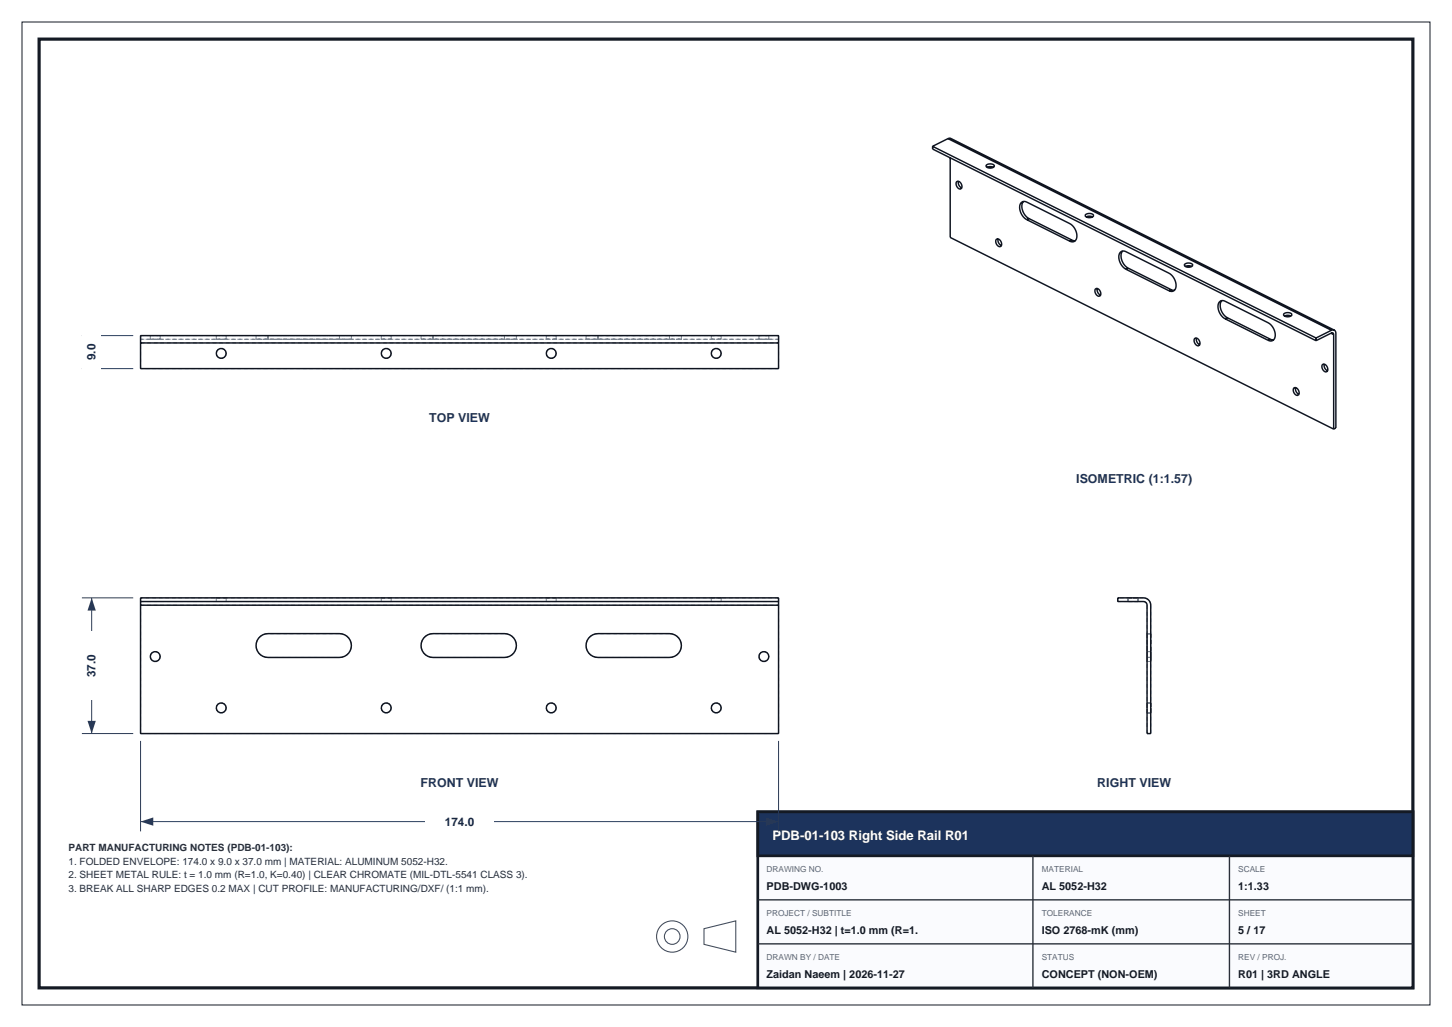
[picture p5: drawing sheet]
<svg xmlns="http://www.w3.org/2000/svg" width="297mm" height="210mm" viewBox="0 0 297 210" stroke-linecap="round" stroke-linejoin="round" font-family="sans-serif">
<path d="M8 8h281v194h-281z" fill="none" stroke="#141a24" stroke-width=".65" stroke-linecap="butt"/>
<path d="M4.5 4.5h288v201h-288z" fill="none" stroke="#141a24" stroke-width=".2"/>
<path d="M155 166h134v36h-134z" fill-rule="evenodd" fill="#fafbfe" stroke="#141a24" stroke-width=".55"/>
<path d="M155 166h134v9h-134z" fill-rule="evenodd" fill="#1c335c" stroke="#141a24" stroke-width=".55"/>
<path d="M211.3 175v27M251.5 175v27M155 193h134M155 184h134" fill="none" stroke="#262e38" stroke-width=".28"/>
<g fill="none" stroke="#404d5c" stroke-width=".22">
<path d="M144 189.9l6.5-1.6v6.4l-6.5-1.6z"/>
<circle cx="137.5" cy="191.5" r="3.2"/>
<circle cx="137.5" cy="191.5" r="1.6"/>
</g>
<g fill="none" stroke="#7a8594" stroke-width=".2" stroke-dasharray=".8 .6" stroke-linecap="butt">
<path d="M28.8 75.4v-5.3M28.8 69.4v-.8M28.8 70.1v-.7M28.8 68.6v.8M28.8 68.6h130.4M28.8 69.4h130.4M28.8 70.1h130.4M30.7 69.4v-.8M30.7 68.6h2.1M30.7 69.4h2.1M32.8 68.6h-2.1M32.8 69.4h-2.1"/>
<path d="M32.8 69.4v-.8M44.2 72.3a1.01 1.01 0 0 0 1.4 .9 1.01 1.01 0 0 0 .4-1.6 1.01 1.01 0 0 0-1.7 .2l-.1 .5M44.2 69.4v-.8M44.2 68.6h2.1M44.2 69.4h2.1M46.3 68.6h-2.1M46.3 69.4h-2.1M46.3 69.4v-.8M52.4 69.4h2.4M52.4 68.6h2.4M52.4 69.4v-.8M54.8 69.4h14.6"/>
<path d="M54.8 69.4h-2.4M54.8 68.6h-2.4M54.8 68.6h14.6M54.8 69.4v-.8M54.8 68.6v.8M69.4 68.6h-14.6M69.4 69.4h-14.6M69.4 69.4h2.5M69.4 68.6h2.5M69.4 69.4v-.8M71.9 69.4h-2.5M71.9 68.6h-2.5"/>
<path d="M71.9 69.4v-.8M78 72.3a1.01 1.01 0 0 0 1.4 .9 1.01 1.01 0 0 0 .3-1.6 1.01 1.01 0 0 0-1.6 .2l-.1 .5M78 69.4v-.8M78 68.6h2M78 69.4h2M80 68.6h-2M80 69.4h-2M80 69.4v-.8M86.1 69.4h2.5M86.1 68.6h2.5M86.1 69.4v-.8M88.6 69.4h14.6"/>
<path d="M88.6 69.4h-2.5M88.6 68.6h-2.5M88.6 68.6h14.6M88.6 69.4v-.8M88.6 68.6v.8M103.2 68.6h-14.6M103.2 69.4h-14.6M103.2 69.4h2.4M103.2 68.6h2.4M103.2 69.4v-.8M105.6 69.4h-2.4M105.6 68.6h-2.4"/>
<path d="M105.6 69.4v-.8M111.7 72.3a1.01 1.01 0 0 0 1.4 .9 1.01 1.01 0 0 0 .4-1.6 1.01 1.01 0 0 0-1.7 .2l-.1 .5M111.7 69.4v-.8M111.7 68.6h2.1M111.7 69.4h2.1M113.8 68.6h-2.1M113.8 69.4h-2.1M113.8 69.4v-.8M119.9 69.4h2.4M119.9 68.6h2.4M119.9 69.4v-.8M122.3 69.4h14.6"/>
<path d="M122.3 69.4h-2.4M122.3 68.6h-2.4M122.3 68.6h14.6M122.3 69.4v-.8M122.3 68.6v.8M136.9 68.6h-14.6M136.9 69.4h-14.6M136.9 69.4h2.5M136.9 68.6h2.5M136.9 69.4v-.8M139.4 69.4h-2.5M139.4 68.6h-2.5"/>
<path d="M139.4 69.4v-.8M145.5 72.3a1.01 1.01 0 0 0 1.4 .9 1.01 1.01 0 0 0 .3-1.6 1.01 1.01 0 0 0-1.6 .2l-.1 .5M145.5 69.4v-.8M145.5 68.6h2M145.5 69.4h2M147.5 68.6h-2M147.5 69.4h-2M147.5 69.4v-.8M155.2 69.4v-.8M155.2 68.6h2.1M155.2 69.4h2.1M157.3 68.6h-2.1"/>
<path d="M157.3 69.4h-2.1M157.3 69.4v-.8M159.2 75.4v-5.3M159.2 75.4h-130.4M159.2 70.1v-.7M159.2 68.6v.8M159.2 69.4h-130.4M28.8 123.7v-1.5M28.8 122.2v.8M28.8 123h130.4M28.8 123.7v26.3M28.8 123.7h130.4"/>
<path d="M30.7 134.2a1.01 1.01 0 0 0 1.4 1 1.01 1.01 0 0 0 .4-1.6 1.01 1.01 0 0 0-1.7 .2l-.1 .4M44.2 123v-.8M44.2 122.2h2.1M44.2 123h2.1M46.3 122.2h-2.1M46.3 123h-2.1M46.3 123v-.8M54.8 129.6a2.44 2.44 0 0 0-2.4 2.4 2.44 2.44 0 0 0 2.4 2.4M54.8 134.4h14.6M69.4 129.6h-14.6M69.4 134.4a2.44 2.44 0 0 0 2.5-2.4 2.44 2.44 0 0 0-2.5-2.4M78 123v-.8"/>
<path d="M78 122.2h2M78 123h2M80 122.2h-2M80 123h-2M80 123v-.8M88.6 129.6a2.44 2.44 0 0 0-2.5 2.4 2.44 2.44 0 0 0 2.5 2.4M88.6 134.4h14.6M103.2 129.6h-14.6M103.2 134.4a2.44 2.44 0 0 0 2.4-2.4 2.44 2.44 0 0 0-2.4-2.4M111.7 123v-.8M111.7 122.2h2.1M111.7 123h2.1"/>
<path d="M113.8 122.2h-2.1M113.8 123h-2.1M113.8 123v-.8M122.3 129.6a2.44 2.44 0 0 0-2.4 2.4 2.44 2.44 0 0 0 2.4 2.4M122.3 134.4h14.6M136.9 129.6h-14.6M136.9 134.4a2.44 2.44 0 0 0 2.5-2.4 2.44 2.44 0 0 0-2.5-2.4M145.5 123v-.8M145.5 122.2h2M145.5 123h2M147.5 122.2h-2M147.5 123h-2"/>
<path d="M147.5 123v-.8M155.2 134.2a1.01 1.01 0 0 0 1.4 1 1.01 1.01 0 0 0 .4-1.6 1.01 1.01 0 0 0-1.7 .2l-.1 .4M159.2 122.2h-130.4M159.2 122.2v1.5M159.2 123v-.8M228.6 123h5.3M228.6 123v-.8M230.7 122.2h1M230.7 123h2.1M230.7 123v-.8M231.7 122.2h1.1M231.7 123h-1"/>
<path d="M232.8 122.2h-2.1M232.8 123h-1.1M232.8 123v-.8M233.9 122.2h-5.3M233.9 123l.5 .2 .2 .5M234.6 129.6h.8M234.6 134.4v-4.8M234.6 134.4h.8M234.6 129.6v4.8M234.6 134.2v-1M234.6 133.2v2.1M234.6 135.3v-1.1"/>
<path d="M234.6 123.7v26.3M234.6 135.3h.8M234.6 133.2h.8M235.4 134.4h-.8M235.4 129.6v4.8M235.4 134.4v-4.8M235.4 134.2v1.1M235.4 135.3v-2.1M235.4 133.2v1M235.4 123.7l-.1-.4-.4-.6-.5-.4-.5-.1M235.4 123.7v26.3M28.8 150h130.4"/>
<path d="M44.2 144.8a1.01 1.01 0 0 0 1.4 .9 1.01 1.01 0 0 0 .4-1.6 1.01 1.01 0 0 0-1.7 .2l-.1 .5M78 144.8a1.01 1.01 0 0 0 1.4 .9 1.01 1.01 0 0 0 .3-1.6 1.01 1.01 0 0 0-1.6 .2l-.1 .5M111.7 144.8a1.01 1.01 0 0 0 1.4 .9 1.01 1.01 0 0 0 .4-1.6 1.01 1.01 0 0 0-1.7 .2l-.1 .5M145.5 144.8a1.01 1.01 0 0 0 1.4 .9 1.01 1.01 0 0 0 .3-1.6 1.01 1.01 0 0 0-1.6 .2l-.1 .5M159.2 150v-26.3M234.6 144.8v-1.1M234.6 143.7v2.1M234.6 145.8v-1M234.6 145.8h.8M234.6 143.7h.8M235.4 144.8v1M235.4 145.8v-2.1"/>
<path d="M235.4 143.7v1.1M235.4 150h-.8"/>
</g>
<g fill="none" stroke="#0f141f" stroke-width=".3">
<path d="M190.8 29.9v.6l78.4 39.2M190.8 29.9l78.4 39.2M193.9 28.3h.6l78.4 39.2M193.9 28.3l-3.1 1.6M193.9 28.3l78.4 39.2M194.4 32.3v16.3l78.4 39.1M195.7 37.2a.87 .87 0 0 1 .9 .4 .87 .87 0 0 1-.2 1.1 1.03 1.03 0 0 1-.7-1.5zM196.1 37.1l-.1 .2a1.22 1.22 0 0 0 .7 1.1M201.8 33.8a1.19 1.19 0 0 1 1.6 .1 .99 .99 0 0 1-1.7 0zM201.9 34.2l.7-.1 .6 .1M203.8 48.9a.87 .87 0 0 1 1 .5 .87 .87 0 0 1-.3 1 1.03 1.03 0 0 1-.7-1.5zM204.2 48.9l-.1 .1a1.22 1.22 0 0 0 .7 1.2"/>
<path d="M209.3 41.2a2.66 2.66 0 0 0 1.2 3.5M210 44.9a2.72 2.72 0 0 1-1.1-3.4l.5-.3 .6 .1 8.8 4.4a2.72 2.72 0 0 1 1.2 3.5l-.5 .2-.7-.1M210 44.9l8.8 4.4M210.5 44.7l8.8 4.4M210.5 44.7l-.5 .2M219.3 49.1l.6 .1M219.3 49.1l-.5 .2M222 43.9a1.19 1.19 0 0 1 1.7 .2 .99 .99 0 0 1-1.7-.1zM222.2 44.4l.7-.2 .6 .2M224.1 59.1a.87 .87 0 0 1 .9 .4 .87 .87 0 0 1-.2 1.1 1.03 1.03 0 0 1-.7-1.5zM224.4 59v.2a1.22 1.22 0 0 0 .7 1.1M229.6 51.3a2.66 2.66 0 0 0 1.2 3.5"/>
<path d="M230.3 55.1a2.72 2.72 0 0 1-1.2-3.5l.5-.3 .6 .1 8.9 4.5a2.72 2.72 0 0 1 1.2 3.4l-.5 .3-.7-.2M230.3 55.1l8.8 4.3M230.8 54.8l8.8 4.4M230.8 54.8l-.5 .3M239.6 59.2l.6 .2M239.6 59.2l-.5 .2M242.3 54a1.19 1.19 0 0 1 1.7 .2 .99 .99 0 0 1-1.7-.1zM242.5 54.5l.6-.2 .7 .2M28.8 70.1v-1.5h130.4v1.5M28.8 70.1v5.3h130.4v-5.3M28.8 70.1h130.4M244.4 69.2a.87 .87 0 0 1 .9 .5 .87 .87 0 0 1-.2 1 1.03 1.03 0 0 1-.7-1.5z"/>
<path d="M244.7 69.1v.2a1.22 1.22 0 0 0 .7 1.2M249.9 61.5a2.66 2.66 0 0 0 1.1 3.5M250.6 65.2a2.72 2.72 0 0 1-1.2-3.5l.5-.2 .6 .1 8.9 4.4a2.72 2.72 0 0 1 1.2 3.5l-.6 .2-.6-.1M250.6 65.2l8.8 4.4M251 65l8.8 4.4M251 65l-.4 .2M259.8 69.4l.7 .1M259.8 69.4l-.4 .2M262.6 64.2a1.19 1.19 0 0 1 1.7 .1 .99 .99 0 0 1-1.7 0zM262.7 64.6l.7-.1 .7 .1M264.7 79.3a.87 .87 0 0 1 .9 .5 .87 .87 0 0 1-.2 1.1 1.03 1.03 0 0 1-.7-1.6zM265 79.3v.1a1.22 1.22 0 0 0 .7 1.2"/>
<path d="M269.2 69.1v.6M270.5 74.5a.87 .87 0 0 1 1 .5 .87 .87 0 0 1-.2 1 1.03 1.03 0 0 1-.8-1.5zM270.9 74.5l-.1 .1a1.22 1.22 0 0 0 .8 1.2M272.2 68.1l.6 .3M272.3 67.5l-3.1 1.6M272.8 68.4l-.1-.3h-.3l-3.2 1.6M272.8 68.4v19.3M272.9 67.5h-.6M272.9 67.5l.3 .2v.5v19.3l-.4 .2M28.8 123v.7M28.8 123v-.8h130.4v.8M28.8 123.7v26.3h130.4v-26.3"/>
<path d="M28.8 123h130.4M28.8 123.7h130.4M53.3 130.1l.5-.3 1-.2h14.6a2.44 2.44 0 0 1 2.5 2.4 2.44 2.44 0 0 1-2.5 2.4h-14.6a2.44 2.44 0 0 1-2.3-1.6 2.44 2.44 0 0 1 .8-2.7zM87 130.1l.5-.3 1.1-.2h14.6a2.44 2.44 0 0 1 2.4 2.4 2.44 2.44 0 0 1-2.4 2.4h-14.6a2.44 2.44 0 0 1-2.3-1.6 2.44 2.44 0 0 1 .7-2.7zM120.8 130.1l.5-.3 1-.2h14.6a2.44 2.44 0 0 1 2.5 2.4 2.44 2.44 0 0 1-2.5 2.4h-14.6a2.44 2.44 0 0 1-2.3-1.6 2.44 2.44 0 0 1 .8-2.7zM159.2 123v.7M228.6 122.2l5.6 .1 .7 .4 .4 .7 .1 26.6h-.8v-26.4l-.3-.4-.3-.2h-5.4z"/>
<circle cx="45.2" cy="72.3" r="1.01"/>
<circle cx="79" cy="72.3" r="1.01"/>
<circle cx="112.7" cy="72.3" r="1.01"/>
<circle cx="146.5" cy="72.3" r="1.01"/>
<circle cx="31.7" cy="134.2" r="1.01"/>
<circle cx="156.3" cy="134.3" r="1.01"/>
<circle cx="45.2" cy="144.8" r="1.01"/>
<circle cx="79" cy="144.8" r="1.01"/>
<circle cx="112.7" cy="144.8" r="1.01"/>
<circle cx="146.5" cy="144.8" r="1.01"/>
</g>
<path d="M28.8 151.5v18.5M159.2 151.5v18.5M28.8 168h130.4" fill="none" stroke="#293d5c" stroke-width=".2"/>
<g fill="#293d5c">
<path d="M28.8 168l2.6-.9v1.7z"/>
<path d="M156.6 167.1l2.6 .9-2.6 .8z"/>
</g>
<path d="M87 166h14v3.8h-14z" fill-rule="evenodd" fill="#fff"/>
<path d="M16.7 122.2h10.5M18.8 122.2v27.8M16.7 150h10.5" fill="none" stroke="#293d5c" stroke-width=".2"/>
<g fill="#293d5c">
<path d="M17.9 147.4h1.7l-.8 2.6z"/>
<path d="M18.8 122.2l.8 2.6h-1.7z"/>
</g>
<path d="M16.8 129.1h3.8v14h-3.8z" fill-rule="evenodd" fill="#fff"/>
<path d="M16.7 75.4h10.5M16.7 68.6h10.5M18.8 68.6v6.8" fill="none" stroke="#293d5c" stroke-width=".2"/>
<g fill="#293d5c">
<path d="M17.9 72.8h1.7l-.8 2.6z"/>
<path d="M18.8 68.6l.8 2.6h-1.7z"/>
</g>
<path d="M16.8 65h3.8v14h-3.8z" fill-rule="evenodd" fill="#fff"/>
<text font-size="2.7" fill="#fff" x="158" y="171.8">PDB-01-103 Right Side Rail R01</text>
<g font-size="2.5" fill="#1c335c">
<text x="87.8" y="86.4">TOP VIEW</text>
<text x="220.1" y="98.7">ISOMETRIC (1:1.57)</text>
<text x="86" y="161">FRONT VIEW</text>
<text x="224.4" y="161">RIGHT VIEW</text>
</g>
<g font-size="2.4" fill="#1a2942">
<text x="19.6" y="73.7" transform="rotate(-90 19.6 73.7)">9.0</text>
<text x="19.6" y="138.5" transform="rotate(-90 19.6 138.5)">37.0</text>
<text x="91" y="168.8">174.0</text>
</g>
<g font-size="2.2" fill="#141a24">
<text x="156.8" y="182">PDB-DWG-1003</text>
<text x="213.1" y="182">AL 5052-H32</text>
<text x="253.3" y="182">1:1.33</text>
<text x="156.8" y="191">AL 5052-H32 | t=1.0 mm (R=1.</text>
<text x="213.1" y="191">ISO 2768-mK (mm)</text>
<text x="253.3" y="191">5 / 17</text>
<text x="156.8" y="200">Zaidan Naeem | 2026-11-27</text>
<text x="213.1" y="200">CONCEPT (NON-OEM)</text>
<text x="253.3" y="200">R01 | 3RD ANGLE</text>
</g>
<g font-size="2" fill="#242e3d">
<text x="14" y="174">PART MANUFACTURING NOTES (PDB-01-103):</text>
<text x="14" y="176.8">1. FOLDED ENVELOPE: 174.0 x 9.0 x 37.0 mm | MATERIAL: ALUMINUM 5052-H32.</text>
<text x="14" y="179.6">2. SHEET METAL RULE: t = 1.0 mm (R=1.0, K=0.40) | CLEAR CHROMATE (MIL-DTL-5541 CLASS 3).</text>
<text x="14" y="182.4">3. BREAK ALL SHARP EDGES 0.2 MAX | CUT PROFILE: MANUFACTURING/DXF/ (1:1 mm).</text>
</g>
<g font-size="1.7" fill="#59667a">
<text x="156.8" y="178.3">DRAWING NO.</text>
<text x="213.1" y="178.3">MATERIAL</text>
<text x="253.3" y="178.3">SCALE</text>
<text x="156.8" y="187.3">PROJECT / SUBTITLE</text>
<text x="213.1" y="187.3">TOLERANCE</text>
<text x="253.3" y="187.3">SHEET</text>
<text x="156.8" y="196.3">DRAWN BY / DATE</text>
<text x="213.1" y="196.3">STATUS</text>
<text x="253.3" y="196.3">REV / PROJ.</text>
</g>
</svg>
